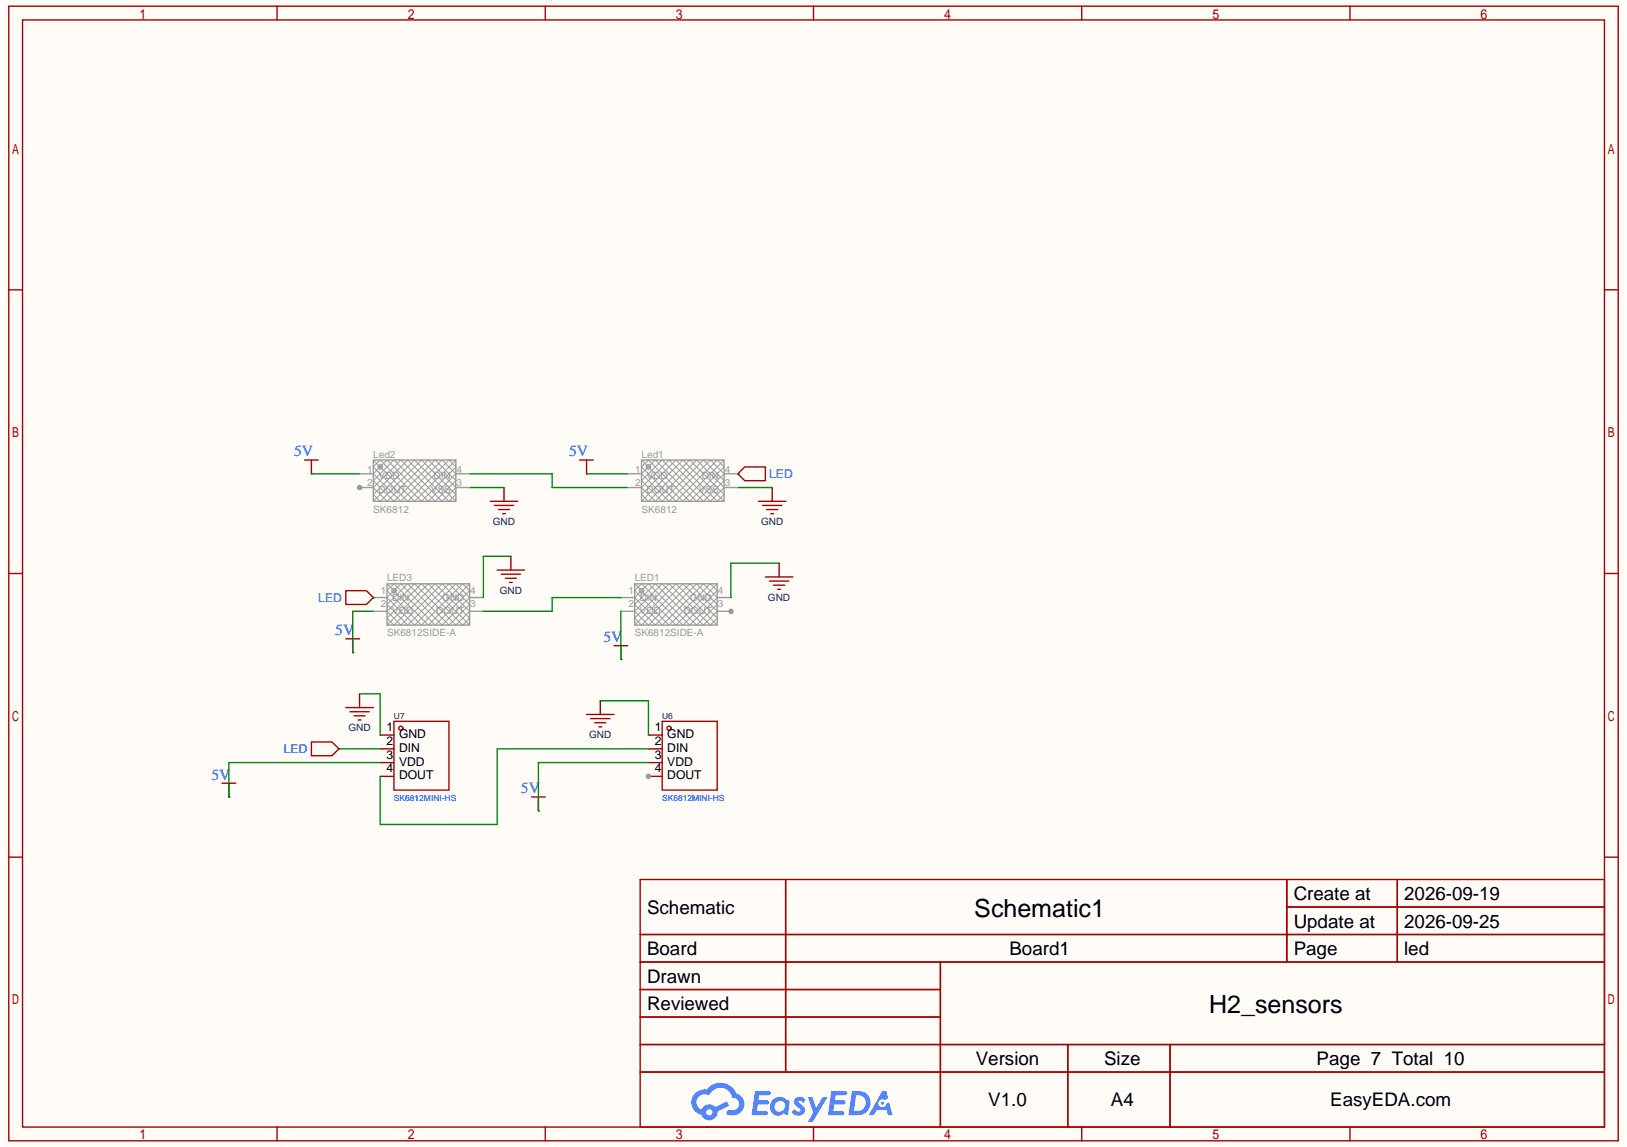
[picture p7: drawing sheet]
<svg xmlns="http://www.w3.org/2000/svg" width="297mm" height="210mm" viewBox="0 0 297 210" stroke-linecap="round" stroke-linejoin="round" font-family="sans-serif">
<path d="M.5 0h296.2v209.5h-296.2z" fill="#fffcf7"/>
<g fill="none" stroke="#a10000" stroke-width=".25">
<path d="M1.6 1.1h294v207.3h-294zM4.1 3.6h289v202.3h-289zM50.6 1.1v2.5M99.6 1.1v2.5M148.6 1.1v2.5M197.6 1.1v2.5M246.6 1.1v2.5M1.6 53h2.5M293.1 53h2.5M1.6 104.8h2.5M293.1 104.8h2.5M1.6 156.6h2.5"/>
<path d="M293.1 156.6h2.5M116.9 160.7h176.2v45.2h-176.2zM116.9 170.7h176.2M116.9 175.8h176.2M143.5 160.7v35.2M171.8 175.8v30.1M235 160.7v15.1M235 165.7h58.1M255.2 160.7v15.1M116.9 180.8h54.9M116.9 190.8h176.2M116.9 185.8h54.9"/>
<path d="M116.9 195.9h176.2M195 190.8v15.1M213.7 190.8v15.1M50.6 205.9v2.5M99.6 205.9v2.5M148.6 205.9v2.5M197.6 205.9v2.5M246.6 205.9v2.5"/>
</g>
<g fill="#5487ff">
<path d="M145.3 200.6a1.29 1.29 0 0 1 1.8 .3l-.4 .6a.54 .54 0 0 0-.9-.2l.2 .2a1.56 1.56 0 0 1 1 1.6 1.41 1.41 0 0 1-2.4 .1l.5-.6a.63 .63 0 0 0 .5 .5 .63 .63 0 0 0 .6-.3l-.1-.2a1.58 1.58 0 0 1-1.1-1.5z"/>
<path d="M147.6 200.5h.8l.7 1.9 1.1-1.9h.9l-2.6 4.4h-.9l.9-1.6z"/>
<path d="M137.9 199.3h1.6a1.29 1.29 0 0 1 1.3 .2 .39 .39 0 0 1-.4 .6h-1.7l-.2 .9h1.7a.39 .39 0 0 1 .3 .4 .39 .39 0 0 1-.4 .4h-1.7l-.1 1.2h.8a1.22 1.22 0 0 1 1.1 .2 .39 .39 0 0 1-.3 .5h-2.6z"/>
<path d="M151.9 199.3h1.6a1.3 1.3 0 0 1 1.2 .2 .39 .39 0 0 1-.3 .6h-1.8l-.1 .9h1.6a.39 .39 0 0 1 .4 .4 .39 .39 0 0 1-.5 .4h-1.6l-.2 1.2h.8a1.21 1.21 0 0 1 1.2 .2 .39 .39 0 0 1-.4 .5h-2.6z"/>
<path d="M161.2 199.3h.7l.3 1.3-.6 .4a.74 .74 0 0 0-1.1 .3 .74 .74 0 0 0 .5 1 .74 .74 0 0 0 .9-.6l.5-.3 .6 2.3h-.8l-.2-.9h-1.9l-.5 .9h-.9z"/>
<path d="M155.6 199.3l-.6 4.4h1.4a2.25 2.25 0 0 0 2.6-2.2 2.25 2.25 0 0 0-2.7-2.2zM156.4 200.1a1.48 1.48 0 0 1 1.7 1.5 1.48 1.48 0 0 1-1.9 1.4h-.2z"/>
<path d="M141.1 201a1.57 1.57 0 0 0-.2 2.2 1.57 1.57 0 0 0 2.1 .3l.2-.1 .3 .3h.4l.3-2.4-.1-.3h-.5a1.58 1.58 0 0 0-2.5 0zM141.8 201.4a.97 .97 0 0 1 1.6 .3 .97 .97 0 0 1-.9 1.4 .93 .93 0 0 1-1-.5 .93 .93 0 0 1 .3-1.2z"/>
<path d="M127 199.7a2.34 2.34 0 0 0 1.1 4 1.53 1.53 0 0 0 1.8 1 1.53 1.53 0 0 0 1.2-1.6l2.1-1.1-.5-.8-2 1.1a1.55 1.55 0 0 0-2.6 .4 1.48 1.48 0 0 1-.7-2.1 1.48 1.48 0 0 1 2.1-.5 2.2 2.2 0 0 1 2.3-1.4 2.2 2.2 0 0 1 2 1.9 1.15 1.15 0 0 1 1.2 1 1.15 1.15 0 0 1-1.1 1.2h-.7a.46 .46 0 0 0-.5 .4 .46 .46 0 0 0 .4 .6 2.2 2.2 0 0 0 2.3-.7 2.2 2.2 0 0 0 .4-2.3 2.13 2.13 0 0 0-1.3-1.1 3.2 3.2 0 0 0-5.4-.7l-1.1 .1zM129 203.2a.57 .57 0 0 1 1.1 0 .57 .57 0 0 1-1.1 0z"/>
<circle cx="161.2" cy="201.6" r=".28"/>
</g>
<g fill="none" stroke="#a10000" stroke-width=".25">
<path d="M55.6 84h2.5M56.9 84v2.6M89.5 91.6h5.1M90.3 92.3h3.5M91.1 93.1h2M91.8 93.8h.5M105.9 84h2.5M107.1 84v2.6M134.8 86.6l1.2-1.3h3.8v2.5h-3.8zM138.5 91.6h5.1M139.3 92.3h3.5M140 93.1h2.1"/>
<path d="M140.8 93.8h.5M63.2 107.9h3.7l1.3 1.3-1.3 1.2h-3.7zM63.2 116.7h2.5M64.4 116.7v2.5M90.8 104.1h5M91.6 104.9h3.5M92.3 105.7h2M93.1 106.4h.5M112.2 118h2.5M113.4 118v2.5M139.8 105.4h5M140.5 106.2h3.6"/>
<path d="M141.3 106.9h2M142.1 107.7h.5M56.9 135.6h3.7l1.3 1.2-1.3 1.3h-3.7zM63.2 129.3h5M63.9 130h3.5M64.7 130.8h2M65.4 131.5h.5M107.1 130.5h5.1M107.9 131.3h3.5M108.6 132h2M109.4 132.8h.5M40.5 143.1h2.6"/>
<path d="M41.8 143.1v2.5M97.1 145.6h2.5M98.3 145.6v2.5"/>
</g>
<g fill="none" stroke="#870000" stroke-width=".25">
<path d="M56.9 86.6h.1M92.1 89.1v2.5M107.1 86.6h.1M134.8 86.6h.1M141.1 89.1v2.5M64.4 119.2h.1M68.2 109.2h.1M93.3 101.6v2.5M142.3 102.9v2.5M61.9 136.8h.1M65.7 126.8v2.5M109.6 128v2.5"/>
<path d="M113.4 120.5h.1M41.8 145.6h.1M98.3 148.1h.1"/>
</g>
<path d="M56.9 86.6h8.8M85.8 89.1h6.3M85.8 86.6h15.1v2.5h13.8M107.1 86.6h7.6M134.8 89.1h6.3" fill="none" stroke="#008700" stroke-width=".25"/>
<g fill="none" stroke="#999" stroke-width=".18">
<path d="M68.2 89.1l2.5 2.5 7.5-7.6 5.1 5.1-2.5 2.5-7.6-7.6zM68.2 91.6l7.5-7.6 7.6 7.6M68.2 84l7.5 7.6 7.6-7.6M69.4 84l-1.2 1.3 6.3 6.3 7.5-7.6 1.3 1.3-6.3 6.3zM69.6 85l.2 .1M69.8 85.5l-.2 .1M70.7 84l-2.5 2.6 5 5 7.6-7.6 2.5 2.6-5.1 5zM72 84l7.5 7.6 3.8-3.8-3.8-3.8-7.5 7.6-3.8-3.8zM74.5 84l-6.3 6.3 1.2 1.3 7.6-7.6 6.3 6.3-1.3 1.3zM117.2 91.6l7.5-7.6 7.6 7.6M117.2 84l7.5 7.6 7.6-7.6M118.4 84l-1.2 1.3 6.3 6.3 7.5-7.6 1.3 1.3-6.3 6.3z"/>
<path d="M118.6 85l.2 .1M118.8 85.5l-.2 .1M119.7 84l-2.5 2.6 5 5 7.5-7.6 2.6 2.6-5.1 5zM121 84l-3.8 3.8 3.8 3.8 7.5-7.6 3.8 3.8-3.8 3.8zM122.2 84l-5 5.1 2.5 2.5 7.5-7.6 5.1 5.1-2.6 2.5zM123.5 84l-6.3 6.3 1.2 1.3 7.6-7.6 6.3 6.3-1.3 1.3z"/>
</g>
<g fill="none" stroke="#999" stroke-width=".25">
<path d="M65.7 86.6h2.5M65.7 89.1h2.5M68.2 84h15.1v7.6h-15.1zM114.7 86.6h2.5M114.7 89.1h2.5M117.2 84h15.1v7.6h-15.1zM132.3 86.6h2.5M132.3 89.1h2.5"/>
<circle cx="69.4" cy="85.3" r=".38"/>
<circle cx="118.4" cy="85.3" r=".38"/>
</g>
<circle cx="65.7" cy="89.1" r=".5" fill="#999"/>
<g fill="none" stroke="#999" stroke-width=".25">
<path d="M83.3 89.1h2.5M83.3 86.6h2.5M113.4 109.2h2.5M113.4 111.7h2.5M115.9 106.7h15.1v7.5h-15.1zM131 111.7h2.5"/>
<circle cx="117.2" cy="107.9" r=".38"/>
</g>
<path d="M134.8 86.6h.1" fill="none" stroke="#008700" stroke-width=".25"/>
<path d="M115.9 107.9l6.3 6.3 7.5-7.5 1.3 1.2-6.3 6.3-7.5-7.5zM115.9 109.2l5.1 5 7.5-7.5 2.5 2.5-5 5-7.6-7.5zM115.9 110.4l3.8 3.8 7.5-7.5 3.8 3.7-3.8 3.8-7.5-7.5zM115.9 112.9l6.3-6.2 7.5 7.5 1.3-1.3-6.3-6.2-7.5 7.5zM115.9 114.2l7.6-7.5 7.5 7.5M115.9 106.7l7.6 7.5 7.5-7.5M117.3 107.6l.2 .2M117.5 108.1l-.2 .2M121 106.7l-5.1 5 2.5 2.5 7.6-7.5 5 5-2.5 2.5z" fill="none" stroke="#999" stroke-width=".18"/>
<circle cx="133.5" cy="111.7" r=".5" fill="#999"/>
<g fill="none" stroke="#999" stroke-width=".25">
<path d="M68.2 109.2h2.5M68.2 111.7h2.5M70.7 106.7h15.1v7.5h-15.1zM85.8 109.2h2.5M85.8 111.7h2.5M131 109.2h2.5"/>
<circle cx="72" cy="107.9" r=".38"/>
</g>
<path d="M70.7 107.9l6.3 6.3 7.5-7.5 1.3 1.2-6.3 6.3-7.5-7.5zM70.7 109.2l5 5 7.6-7.5 2.5 2.5-5 5-7.6-7.5zM70.7 114.2l7.5-7.5 7.6 7.5M70.7 106.7l7.5 7.5 7.6-7.5M72.1 107.6l.2 .2M72.3 108.1l-.2 .2M74.5 106.7l-3.8 3.7 3.8 3.8 7.5-7.5 3.8 3.7-3.8 3.8zM75.7 106.7l-5 5 2.5 2.5 7.6-7.5 5 5-2.5 2.5zM77 106.7l-6.3 6.2 1.3 1.3 7.5-7.5 6.3 6.2-1.3 1.3z" fill="none" stroke="#999" stroke-width=".18"/>
<path d="M68.2 109.2h.1M68.2 111.7h-3.8v7.5M93.3 101.6h-5v7.6M113.4 109.2h-12.5v2.5h-12.6M113.4 111.7v8.8M142.3 102.9h-8.8v6.3" fill="none" stroke="#008700" stroke-width=".25"/>
<g fill="none" stroke="#a10000" stroke-width=".25">
<path d="M121 131.8h10v12.5h-10z"/>
<circle cx="122.2" cy="133" r=".38"/>
</g>
<path d="M118.4 134.3h2.6M118.4 136.8h2.6M118.4 139.3h2.6M118.4 141.8h2.6" fill="none" stroke="#870000" stroke-width=".25"/>
<circle cx="118.4" cy="141.8" r=".5" fill="#999"/>
<g fill="none" stroke="#a10000" stroke-width=".25">
<path d="M72 131.8h10v12.5h-10z"/>
<circle cx="73.2" cy="133" r=".38"/>
</g>
<path d="M69.4 134.3h2.6M69.4 136.8h2.6M69.4 139.3h2.6M69.4 141.8h2.6" fill="none" stroke="#870000" stroke-width=".25"/>
<path d="M61.9 136.8h7.5M65.7 126.8h3.7v7.5M69.4 139.3h-27.6v6.3M109.6 128h8.8v6.3M118.4 136.8h-27.6v13.8h-21.4v-8.8M118.4 139.3h-20.1v8.8" fill="none" stroke="#008700" stroke-width=".25"/>
<g font-size="4.6">
<text x="178" y="167.5">Schematic1</text>
<text x="220.9" y="185.1">H2_sensors</text>
</g>
<g font-size="3.4">
<text x="118.2" y="167">Schematic</text>
<text x="236.3" y="164.4">Create at</text>
<text x="256.5" y="164.4">2026-09-19</text>
<text x="236.3" y="169.5">Update at</text>
<text x="256.5" y="169.5">2026-09-25</text>
<text x="118.2" y="174.5">Board</text>
<text x="118.2" y="179.5">Drawn</text>
<text x="184.4" y="174.5">Board1</text>
<text x="236.3" y="174.5">Page</text>
<text x="256.5" y="174.5">led</text>
<text x="118.2" y="184.5">Reviewed</text>
<text x="178.2" y="194.6">Version</text>
<text x="201.7" y="194.6">Size</text>
<text x="240.5" y="194.6">Page 7 Total 10</text>
<text x="180.5" y="202.1">V1.0</text>
<text x="202.9" y="202.1">A4</text>
<text x="243" y="202.1">EasyEDA.com</text>
</g>
<g font-size="2.9" fill="#00f">
<text x="53.7" y="83.4">5V</text>
<text x="104" y="83.4">5V</text>
<text x="61.2" y="116">5V</text>
<text x="110.2" y="117.3">5V</text>
<text x="38.6" y="142.4">5V</text>
<text x="95.2" y="144.9">5V</text>
</g>
<g font-size="2.2" fill="#00f">
<text x="140.5" y="87.4">LED</text>
<text x="58.1" y="110">LED</text>
<text x="51.9" y="137.6">LED</text>
</g>
<g font-size="2.2">
<text x="70.6" y="133.6">1</text>
<text x="70.6" y="136.1">2</text>
<text x="72.9" y="134.8">GND</text>
<text x="72.9" y="137.4">DIN</text>
<text x="119.6" y="133.6">1</text>
<text x="119.6" y="136.1">2</text>
<text x="121.9" y="134.8">GND</text>
<text x="121.9" y="137.4">DIN</text>
<text x="70.6" y="138.6">3</text>
<text x="70.6" y="141.1">4</text>
<text x="72.9" y="139.9">VDD</text>
<text x="72.9" y="142.4">DOUT</text>
<text x="119.6" y="138.6">3</text>
<text x="119.6" y="141.1">4</text>
<text x="121.9" y="139.9">VDD</text>
<text x="121.9" y="142.4">DOUT</text>
</g>
<g font-size="1.8" fill="#999">
<text x="68.2" y="83.6">Led2</text>
<text x="117.2" y="83.6">Led1</text>
<text x="67" y="86.3">1</text>
<text x="67" y="88.8">2</text>
<text x="69.1" y="87.6">VDD</text>
<text x="79.2" y="87.6">DIN</text>
<text x="83.4" y="88.8">3</text>
<text x="83.4" y="86.3">4</text>
<text x="116" y="86.3">1</text>
<text x="116" y="88.8">2</text>
<text x="118.1" y="87.6">VDD</text>
<text x="128.2" y="87.6">DIN</text>
<text x="132.4" y="88.8">3</text>
<text x="132.4" y="86.3">4</text>
<text x="68.2" y="93.6">SK6812</text>
<text x="69.1" y="90.1">DOUT</text>
<text x="78.7" y="90.1">VSS</text>
<text x="117.2" y="93.6">SK6812</text>
<text x="118.1" y="90.1">DOUT</text>
<text x="127.7" y="90.1">VSS</text>
<text x="70.7" y="106.2">LED3</text>
<text x="115.9" y="106.2">LED1</text>
<text x="69.6" y="108.5">1</text>
<text x="69.6" y="111">2</text>
<text x="71.6" y="109.7">DIN</text>
<text x="71.6" y="112.2">VDD</text>
<text x="79.7" y="112.2">DOUT</text>
<text x="80.8" y="109.7">GND</text>
<text x="85.9" y="111">3</text>
<text x="85.9" y="108.5">4</text>
<text x="114.8" y="108.5">1</text>
<text x="114.8" y="111">2</text>
<text x="116.9" y="109.7">DIN</text>
<text x="116.9" y="112.2">VDD</text>
<text x="124.9" y="112.2">DOUT</text>
<text x="126" y="109.7">GND</text>
<text x="131.1" y="111">3</text>
<text x="131.1" y="108.5">4</text>
<text x="70.7" y="116.3">SK6812SIDE-A</text>
<text x="115.9" y="116.3">SK6812SIDE-A</text>
</g>
<g font-size="1.8" fill="#000080">
<text x="90" y="95.9">GND</text>
<text x="139" y="95.9">GND</text>
<text x="91.3" y="108.5">GND</text>
<text x="140.3" y="109.7">GND</text>
<text x="63.6" y="133.6">GND</text>
<text x="107.6" y="134.8">GND</text>
</g>
<g font-size="1.5" fill="#000080">
<text x="72" y="131.3">U7</text>
<text x="121" y="131.3">U6</text>
</g>
<g font-size="1.5" fill="#00f">
<text x="72" y="146.4">SK6812MINI-HS</text>
<text x="121" y="146.4">SK6812MINI-HS</text>
</g>
</svg>
